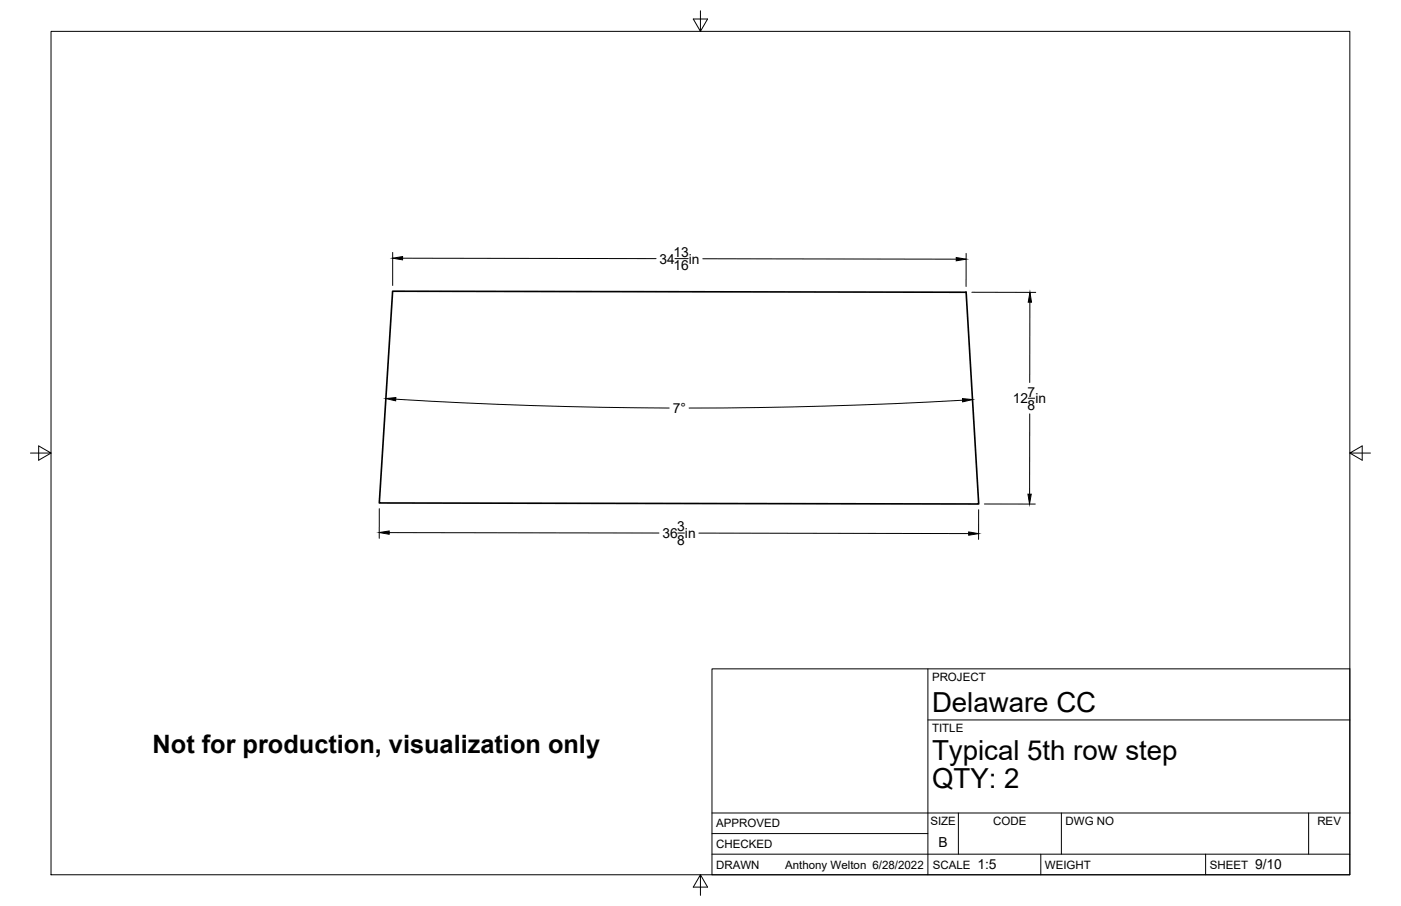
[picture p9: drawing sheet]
<svg xmlns="http://www.w3.org/2000/svg" width="432mm" height="279mm" viewBox="0 0 432 279" stroke-linecap="round" stroke-linejoin="round" font-family="sans-serif">
<!-- layer: Visible -->
<path d="M121 89.8l176.8 .3 3.8 65.3-184.7-.3z" fill="none" stroke="#000" stroke-width=".51"/>
<!-- layer: Border -->
<path d="M15.7 9.7h400.3v260.1h-400.3zM215.9 3.3v6.4l-2.2-3.8h4.4l-2.2 3.8M9.4 139.7h6.3l-3.8-2.2v4.4l3.8-2.2M416 139.7l3.8 2.2v-4.4l-3.8 2.2h6.4M215.9 269.8l2.2 3.8h-4.4l2.2-3.8v6.3" fill="none" stroke="#000" stroke-width=".31"/>
<!-- layer: Titleblock -->
<path d="M219.4 206.3h196.6v63.5h-196.6zM286 206.3v63.5M286 222h130M219.4 257.1h66.6M219.4 250.7h196.6M295.4 250.7v12.7M327.1 250.7v12.7M403.3 250.7v12.7M219.4 263.4h196.6M320.8 263.4v6.4M371.6 263.4v6.4" fill="none" stroke="#000" stroke-width=".31"/>
<!-- layer: Dimensions -->
<g fill="none" stroke="#000" stroke-width=".31">
<path d="M121 77.9v10.1M124.1 79.6l78.1 .2M208 79.8h4.1M216.6 79.8l78.1 .1M297.8 78.1v10.2M299.5 90.1l19.7 .1M317.4 93.2v24.8M122 123.1a1473.1 1473.1 0 0 0 84.2 2.7M296.7 123.4a1498.9 1498.9 0 0 1-84.3 2.4M316.9 122.8h2M317.4 127.6l-.1 24.8M116.9 156.9v9.1"/>
<path d="M301.6 157.2v9.1M303.4 155.4h15.7M120 164.3l83.1 .1M208.9 164.4h2M215.4 164.4l83.2 .1"/>
</g>
<path d="M121 79.6l3.1-.5v1zM294.7 79.4l3.1 .5-3.1 .5zM317.4 90.1l.5 3.1h-1zM118.9 122.9l3.1-.3-.1 1zM296.7 122.9l3 .3-3 .7zM316.8 152.4h1l-.5 3zM116.9 164.2l3.1-.5v1.1zM298.6 164l3 .6-3 .5z" fill="#000" stroke="#000" stroke-width=".31"/>
<g font-size="8.5">
<text x="287.3" y="219.5">Delaware CC</text>
<text x="287.3" y="234.5">Typical 5th row step</text>
<text x="287.3" y="243.1">QTY: 2</text>
</g>
<text font-size="7.8" x="47" y="232.4">Not for production, visualization only</text>
<g font-size="4.3">
<text x="203.3" y="81.3">34</text>
<text x="207.6" y="79.2">13</text>
<text x="207.6" y="83.4">16</text>
<text x="212.3" y="81.3">in</text>
<text x="312.2" y="124.3">12 in</text>
<text x="316.7" y="122.3">7</text>
<text x="207.3" y="127.4">7°</text>
<text x="316.7" y="126.4">8</text>
<text x="204.2" y="165.9">36 in</text>
<text x="208.7" y="163.9">3</text>
<text x="208.7" y="168">8</text>
<text x="289.3" y="261.2">B</text>
<text x="301.2" y="268.1">1:5</text>
<text x="386.8" y="268.1">9/10</text>
</g>
<g font-size="3.5">
<text x="287.3" y="210.1">PROJECT</text>
<text x="287.3" y="225.8">TITLE</text>
<text x="220.7" y="255.2">APPROVED</text>
<text x="286.7" y="254.5">SIZE</text>
<text x="306.1" y="254.5">CODE</text>
<text x="328.4" y="254.5">DWG NO</text>
<text x="406" y="254.5">REV</text>
<text x="220.7" y="261.5">CHECKED</text>
<text x="220.7" y="267.9">DRAWN</text>
<text x="242" y="267.9">Anthony Welton 6/28/2022</text>
<text x="287.5" y="267.9">SCALE</text>
<text x="322.1" y="267.9">WEIGHT</text>
<text x="372.9" y="267.9">SHEET</text>
</g>
</svg>
